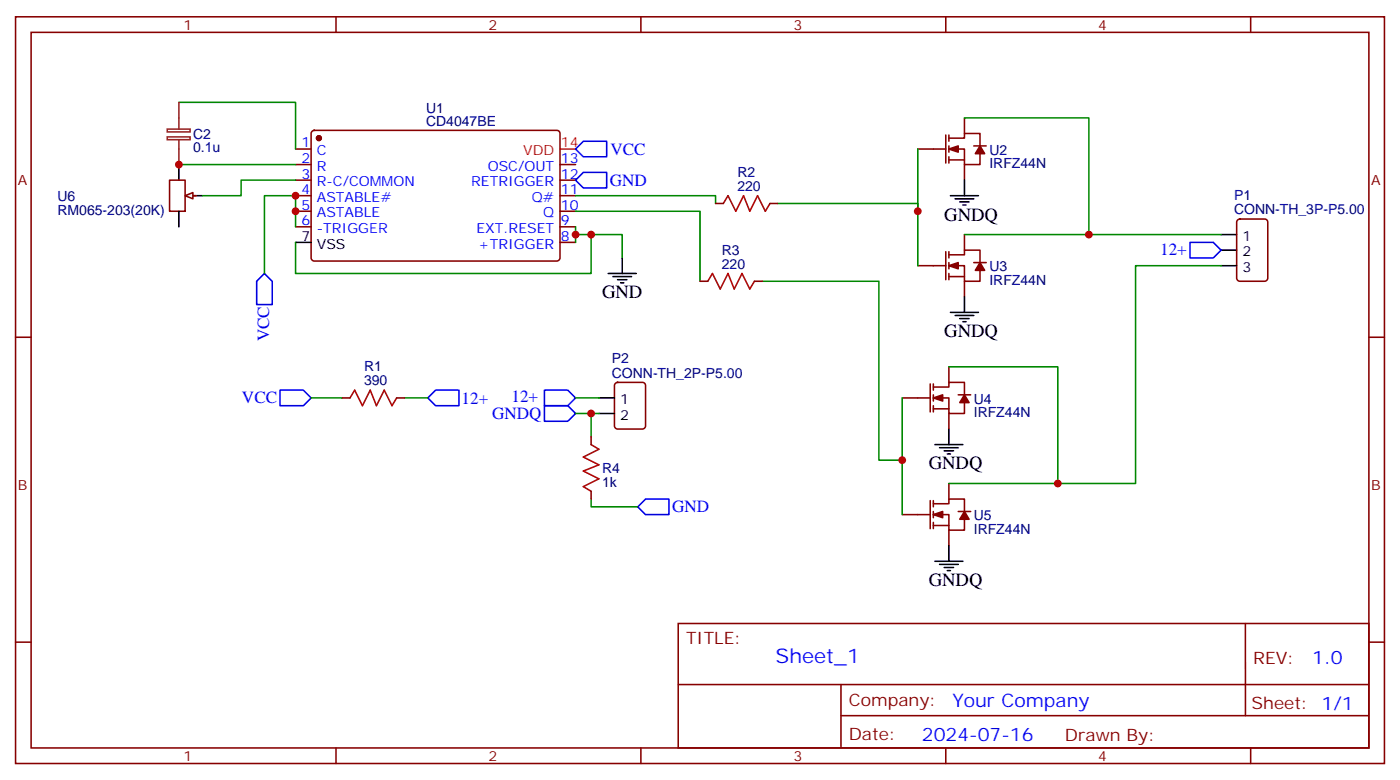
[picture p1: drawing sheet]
<svg xmlns="http://www.w3.org/2000/svg" width="317mm" height="177mm" viewBox="0 0 317 177" stroke-linecap="round" stroke-linejoin="round" font-family="sans-serif">
<g fill="none" stroke="#870000" stroke-width=".35">
<path d="M3.5 3.8h310.5v169.3h-310.5zM7.1 7.3h303.3v162.3h-303.3zM76.2 3.8v3.5M145.3 3.8v3.5M214.5 3.8v3.5M283.6 3.8v3.5M67 33.8h3.6M67 37.3h3.6M70.8 29.8l.5-.2h55a.71 .71 0 0 1 .7 .7v28.2a.76 .76 0 0 1-.7 .7h-55a.76 .76 0 0 1-.7-.7v-28.2zM127 37.3h3.5M208.1 33.8h6.4M214.5 30.6v6.4"/>
<path d="M215.2 33.8h3.5v3.5h3.5v-2.4M215.2 31.3h3.5v-1h3.5v2.8M215.2 30.6v1.4M215.2 33.1v1.4M215.2 35.6v1.4M215.2 36.3h3.5M218.7 26.7v3.6M218.7 37.3v3.6M220.8 33.1h2.9M38.5 40.9h3.5v7h-3.5zM42.7 44.4h1.7M67 40.9h3.6"/>
<path d="M67 44.4h3.6M67 47.9h3.6M67 51.4h3.6M127 40.9h3.5M127 44.4h3.5M127 47.9h3.5M127 51.4h3.5M127 55h3.5M214.5 57.1v6.3M215.2 57.8h3.5v-1.1h3.5v2.8M215.2 57.1v1.4M215.2 59.5v1.5"/>
<path d="M218.7 53.2v3.5M220.8 59.5h2.9M3.5 76.5h3.6M208.1 60.3h6.4M215.2 60.3h3.5v3.5h3.5v-2.5M215.2 62v1.4M215.2 62.7h3.5M218.7 63.8v3.5M310.4 76.5h3.6M204.6 90.2h6.4M211 87.1v6.3M211.7 90.2h3.5v3.6h3.5v-2.5"/>
<path d="M211.7 87.8h3.5v-1.1h3.5v2.8M211.7 87.1v1.4M211.7 89.5v1.4M211.7 92v1.4M211.7 92.7h3.5M215.2 83.2v3.5M215.2 93.8v3.5M217.3 89.5h2.8M204.6 116.7h6.4M211 113.5v6.4M211.7 116.7h3.5v3.5h3.5v-2.4M211.7 114.2h3.5v-1h3.5v2.8"/>
<path d="M211.7 113.5v1.4M211.7 116v1.4M211.7 118.5v1.4M211.7 119.2h3.5M215.2 109.6v3.6M217.3 116h2.8M215.2 120.2v3.6M3.5 145.6h3.6M153.8 141.4h156.6v28.2h-156.6zM153.8 155.2h156.5M190.7 155.2v14.2M282.4 141.4v20.9"/>
<path d="M310.4 145.6h3.6M76.2 169.6v3.5M145.3 169.6v3.5M190.7 162.3h119.6M214.5 169.6v3.5M283.6 169.6v3.5"/>
</g>
<g fill="#870000" stroke="#870000" stroke-width=".35">
<path d="M222.2 33.1l1.1 1.8h-2.1z"/>
<path d="M215.2 33.8l2.1-.7v1.4z"/>
<path d="M222.2 59.5l1.1 1.8h-2.1z"/>
<path d="M215.2 60.3l2.1-.8v1.5z"/>
<path d="M218.7 89.5l1.1 1.8h-2.1z"/>
<path d="M211.7 90.2l2.1-.7v1.4z"/>
<path d="M218.7 116l1.1 1.8h-2.1z"/>
<path d="M211.7 116.7l2.1-.7v1.4z"/>
<circle cx="72.3" cy="31.3" r=".53"/>
</g>
<path d="M40.6 37.3v3.6M40.6 47.9v3.5M42.3 44.4h3.6M67 55h3.6" fill="none" stroke="#000" stroke-width=".35"/>
<path d="M127 33.8h3.5" fill="none" stroke="#f00" stroke-width=".35"/>
<path d="M42 44.4l1.7-.7v1.4z" fill="#f0f0f0" stroke="#870000" stroke-width=".35"/>
<path d="M130.5 33.8l1.8-1.8h5.3v3.6h-5.3zM130.5 40.9l1.8-1.8h5.3v3.5h-5.3zM269.9 55h5.3l1.7 1.7-1.7 1.8h-5.3zM60 62l1.7 1.8v5.3h-3.5v-5.3zM63.5 88.5h5.3l1.8 1.7-1.8 1.8h-5.3zM97 90.2l1.8-1.7h5.3v3.5h-5.3zM123.5 88.5h5.3l1.7 1.7-1.7 1.8h-5.3zM123.5 92h5.3l1.7 1.8-1.7 1.7h-5.3zM144.6 114.9l1.8-1.7h5.3v3.5h-5.3z" fill="none" stroke="#00f" stroke-width=".35"/>
<g fill="none" stroke="#000" stroke-width=".35">
<path d="M141.1 58.5v3.5M215.5 44.4h6.4M216.6 45.1h4.2M217.7 45.8h2.1M218.4 46.5h.7M218.7 40.9v3.5M276.9 56.7h3.6M276.9 53.2h3.6M137.9 62h6.4M139 62.7h4.2M140.1 63.4h2.1M140.8 64.1h.7"/>
<path d="M215.5 70.8h6.4M216.6 71.5h4.2M217.7 72.2h2.1M218.4 73h.7M218.7 67.3v3.5M276.9 60.3h3.6M135.8 90.2h3.5M135.8 93.8h3.5M215.2 97.3v3.5M212 100.8h6.4M213.1 101.5h4.2M214.1 102.2h2.2"/>
<path d="M214.8 102.9h.7M212 127.3h6.4M213.1 128h4.2M214.1 128.7h2.2M214.8 129.4h.7M215.2 123.8v3.5"/>
</g>
<g fill="none" stroke="#008700" stroke-width=".35">
<path d="M40.6 23.2h26.4v10.6M40.6 37.3h26.4M208.1 33.8v26.5M218.7 26.7h28.2v26.5M67 51.4v-7h-7v17.6M67 40.9h-12.3v3.5h-8.8M130.5 53.2h10.6v5.3M130.5 44.4h31.8v1.7M130.5 47.9h28.2v15.9M130.5 51.4v3.6M134.1 53.2v8.8h-67.1v-7M176.4 46.1h31.7v1.8"/>
<path d="M218.7 53.2h58.2M172.9 63.8h26.4v40.6h5.3M276.9 60.3h-19.4v49.3h-42.3M70.6 90.2h7M91.7 90.2h5.3M130.5 90.2h5.3M130.5 93.8h5.3M134.1 93.8v5.3M204.6 90.2v26.5M215.2 83.2h24.7v26.4M134.1 113.2v1.7h10.5"/>
</g>
<path d="M162.3 46.1h1.7M174.6 46.1h1.8M280.7 49.9l.5-.2h5.6a.71 .71 0 0 1 .7 .7v12.7a.76 .76 0 0 1-.7 .7h-5.6a.76 .76 0 0 1-.7-.7v-12.7zM158.7 63.8h1.8M171.1 63.8h1.8M77.6 90.2h1.8M90 90.2h1.7M134.1 99.1v1.7M139.6 86.9l.5-.2h5.6a.71 .71 0 0 1 .7 .7v9.2a.76 .76 0 0 1-.7 .7h-5.6a.76 .76 0 0 1-.8-.7v-9.2zM134.1 111.4v1.8" fill="none" stroke="#870000" stroke-width=".35"/>
<path d="M164 46.1l1.1-1.7 1.8 3.5 1.7-3.5 1.4 3.5 1.8-3.5 1.8 3.5 1-1.8M160.5 63.8l1.1-1.8 1.7 3.5 1.8-3.5 1.4 3.5 1.8-3.5 1.7 3.5 1.1-1.7M79.4 90.2l1-1.7 1.8 3.5 1.8-3.5 1.4 3.5 1.7-3.5 1.8 3.5 1.1-1.8M134.1 100.8l1.7 1.1-3.5 1.7 3.5 1.8-3.5 1.4 3.5 1.8-3.5 1.7 1.8 1.1" fill="none" stroke="#a10000" stroke-width=".35"/>
<path d="M37.9 29.3h5.2v.6h-5.2zM37.9 31h5.2v.7h-5.2zM40.6 23.2v6M40.6 31.7v5.6" fill="none" stroke="#8c2424" stroke-width=".35"/>
<g fill="#c00">
<circle cx="130.5" cy="53.2" r=".88"/>
<circle cx="134.1" cy="53.2" r=".88"/>
<circle cx="67" cy="47.9" r=".88"/>
<circle cx="67" cy="44.4" r=".88"/>
<circle cx="246.9" cy="53.2" r=".88"/>
<circle cx="208.1" cy="47.9" r=".88"/>
<circle cx="239.9" cy="109.6" r=".88"/>
<circle cx="204.6" cy="104.4" r=".88"/>
<circle cx="134.1" cy="93.8" r=".88"/>
<circle cx="40.6" cy="37.3" r=".88"/>
</g>
<text font-size="4.6" fill="#00f" x="175.9" y="150.4">Sheet_1</text>
<g font-size="4.2">
<text x="214.1" y="50">GNDQ</text>
<text x="136.5" y="67.7">GND</text>
<text x="214.1" y="76.5">GNDQ</text>
<text x="210.6" y="106.5">GNDQ</text>
<text x="210.6" y="132.9">GNDQ</text>
</g>
<g font-size="4.2" fill="#00f">
<text x="297.6" y="150.7">1.0</text>
<text x="216" y="160.2">Your Company</text>
<text x="209.1" y="168">2024-07-16</text>
</g>
<g font-size="3.9" fill="#00f">
<text x="138.4" y="35.2">VCC</text>
<text x="138.3" y="42.1">GND</text>
<text x="263.1" y="57.9">12+</text>
<text x="61" y="77.4" transform="rotate(-90 61 77.4)">VCC</text>
<text x="54.9" y="91.5">VCC</text>
<text x="104.7" y="91.6">12+</text>
<text x="111.6" y="95">GNDQ</text>
<text x="116" y="91.2">12+</text>
<text x="152.5" y="116.1">GND</text>
</g>
<g font-size="3.9" fill="#800">
<text x="155.6" y="146">TITLE:</text>
<text x="284.2" y="150.7">REV:</text>
<text x="192.5" y="160.2">Company:</text>
<text x="283.9" y="160.8">Sheet: 1/1</text>
<text x="192.5" y="167.9">Date:</text>
<text x="241.5" y="167.9">Drawn By:</text>
</g>
<g font-size="3.2" fill="#800">
<text x="41.6" y="6.8">1</text>
<text x="110.8" y="6.8">2</text>
<text x="179.9" y="6.8">3</text>
<text x="249.1" y="6.8">4</text>
<text x="4.1" y="41.9">A</text>
<text x="311" y="41.9">A</text>
<text x="4.1" y="111.1">B</text>
<text x="311" y="111.1">B</text>
<text x="41.6" y="172.6">1</text>
<text x="110.8" y="172.6">2</text>
<text x="179.9" y="172.6">3</text>
<text x="249.1" y="172.6">4</text>
</g>
<g font-size="3.2" fill="#000080">
<text x="96.6" y="28.5">CD4047BE</text>
<text x="96.6" y="25.5">U1</text>
<text x="43.8" y="34.6">0.1u</text>
<text x="43.8" y="31.4">C2</text>
<text x="224.4" y="35.1">U2</text>
<text x="167.2" y="40.1">R2</text>
<text x="224.4" y="38.1">IRFZ44N</text>
<text x="13" y="45.5">U6</text>
<text x="167.2" y="43.3">220</text>
<text x="279.9" y="45.4">P1</text>
<text x="13" y="48.7">RM065-203(20K)</text>
<text x="279.9" y="48.6">CONN-TH_3P-P5.00</text>
<text x="163.7" y="57.8">R3</text>
<text x="163.7" y="61">220</text>
<text x="224.4" y="64.5">IRFZ44N</text>
<text x="224.4" y="61.6">U3</text>
<text x="138.7" y="82.4">P2</text>
<text x="82.6" y="87.4">390</text>
<text x="82.6" y="84.2">R1</text>
<text x="138.7" y="85.7">CONN-TH_2P-P5.00</text>
<text x="220.8" y="94.5">IRFZ44N</text>
<text x="220.8" y="91.5">U4</text>
<text x="136.5" y="107.3">R4</text>
<text x="136.5" y="110.4">1k</text>
<text x="220.8" y="118">U5</text>
<text x="220.8" y="121">IRFZ44N</text>
</g>
<g font-size="3.2" fill="#00f">
<text x="68.4" y="33.4">1</text>
<text x="71.9" y="35.2">C</text>
<text x="68.4" y="37">2</text>
<text x="68.4" y="40.5">3</text>
<text x="71.9" y="38.7">R</text>
<text x="110.6" y="38.7">OSC/OUT</text>
<text x="127.2" y="40.5">12</text>
<text x="127.2" y="37">13</text>
<text x="68.4" y="44">4</text>
<text x="68.4" y="47.6">5</text>
<text x="71.9" y="42.3">R-C/COMMON</text>
<text x="71.9" y="45.8">ASTABLE#</text>
<text x="106.8" y="42.3">RETRIGGER</text>
<text x="120.6" y="45.8">Q#</text>
<text x="127.2" y="47.6">10</text>
<text x="127.2" y="44">11</text>
<text x="68.4" y="51.1">6</text>
<text x="71.9" y="49.3">ASTABLE</text>
<text x="71.9" y="52.8">-TRIGGER</text>
<text x="108.1" y="52.8">EXT.RESET</text>
<text x="123.2" y="49.3">Q</text>
<text x="127.2" y="51.1">9</text>
<text x="108.5" y="56.4">+TRIGGER</text>
<text x="127.2" y="54.6">8</text>
</g>
<g font-size="3.2" fill="#f00">
<text x="118.6" y="35.2">VDD</text>
<text x="127.2" y="33.4">14</text>
</g>
<g font-size="3.2">
<text x="68.4" y="54.6">7</text>
<text x="71.9" y="56.4">VSS</text>
<text x="281.8" y="58.1">2</text>
<text x="281.8" y="54.6">1</text>
<text x="281.8" y="61.7">3</text>
<text x="140.7" y="91.7">1</text>
<text x="140.7" y="95.2">2</text>
</g>
</svg>
